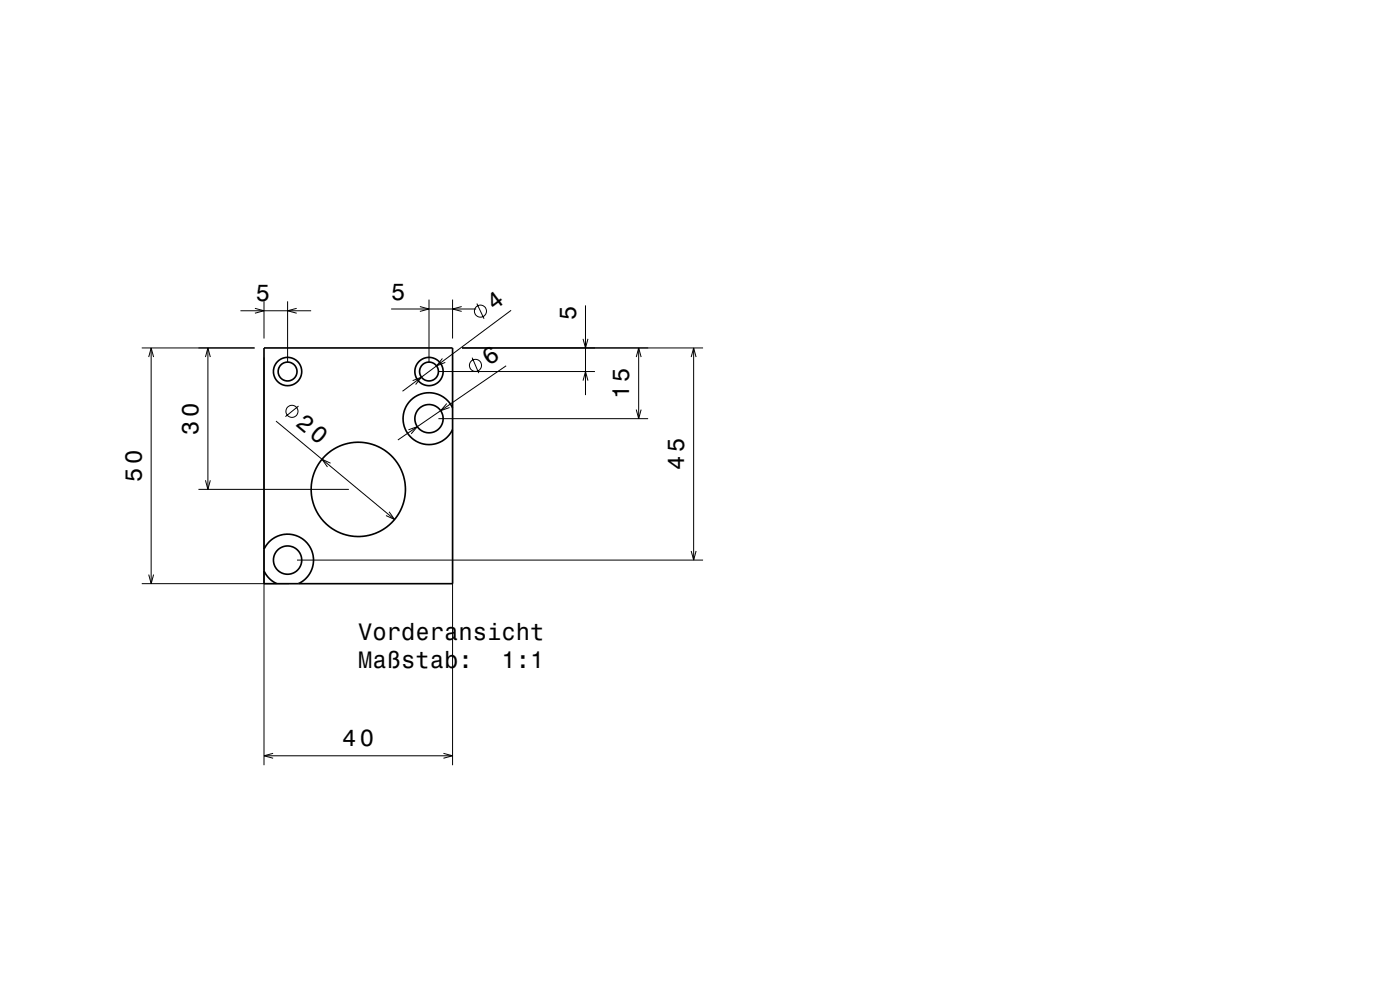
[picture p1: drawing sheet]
<svg xmlns="http://www.w3.org/2000/svg" width="297mm" height="210mm" viewBox="0 0 297 210" stroke-linecap="round" stroke-linejoin="round" font-family="sans-serif">
<g fill="none" stroke="#000" stroke-width=".21">
<path d="M30.1 73.8h23.9M31.5 75.7l.6-1.9 .5 1.9M32.1 73.8v50M43.6 75.7l.5-1.9 .5 1.9M44.1 73.8v30M51 65.9h15M54.1 65.4l1.9 .5-1.9 .5M56 63.9v7.9M56 75.8v86.5M61 63.9v12.9M62.9 65.4l-1.9 .5 1.9 .5M83 65.5h18"/>
<path d="M89.1 65l1.9 .5-1.9 .6M91 63.5v13.3M93 78.8h33.2M93.9 76l-1.3 1.6 1.9-.7M96 63.5v8.3M96 75.8v86.5M97.9 65l-1.9 .5 1.9 .6M98 73.8h51.2M100.2 75.9l1.4 3.2M101.2 64.4l1.5 3.2M107.4 77.6l-23 15.7M108.4 65.8l-23 17.2"/>
<path d="M123.7 71.9l.5 1.9 .5-1.9M124.2 64.8v19M135 75.7l.5-1.9 .5 1.9M135.5 73.8v15M146.6 75.7l.6-1.9 .5 1.9M147.2 73.8v45M58.6 89.3l25.1 20.9M63.3 86.1l-2.7 2.3M70.1 98.3l-1.8-.9 1.2 1.7M86.6 91.2l1.9-.7-1.3 1.5M87.5 80.7l1.9-.7-1.2 1.6M93 88.8h44.5"/>
<path d="M94.8 85.6l-1.3 1.5 1.9-.7M123.7 80.7l.5-1.9 .5 1.9M135 86.9l.5 1.9 .5-1.9M42.1 103.8h31.9M43.6 101.9l.5 1.9 .5-1.9M63 118.8h86.2M82.5 108.6l1.2 1.6-1.8-.8M146.6 116.9l.6 1.9 .5-1.9M30.1 123.8h31.2M31.5 121.9l.6 1.9 .5-1.9M57.9 159.8l-1.9 .5 1.9 .5M94.1 159.8l1.9 .5-1.9 .5"/>
<path d="M56 160.3h40"/>
<circle cx="100.9" cy="77.5" r="1.28"/>
<circle cx="101.9" cy="66" r="1.28"/>
<circle cx="61.9" cy="87.3" r="1.28"/>
</g>
<g fill="none" stroke="#000" stroke-width=".35">
<path d="M56 73.8h40v50h-40zM96 86.5a5.5 5.5 0 0 0-8.4-2 5.5 5.5 0 0 0 0 8.6 5.5 5.5 0 0 0 8.4-2M56 116.5a5.5 5.5 0 0 1 8.9-1.6 5.5 5.5 0 0 1-1.6 8.9M56 121.1a5.5 5.5 0 0 0 2.7 2.7"/>
<circle cx="61" cy="78.8" r="2"/>
<circle cx="61" cy="78.8" r="3"/>
<circle cx="91" cy="78.8" r="3"/>
<circle cx="91" cy="78.8" r="2"/>
<circle cx="91" cy="88.8" r="3"/>
<circle cx="61" cy="118.8" r="3"/>
<circle cx="76" cy="103.8" r="10"/>
</g>
<text font-size="5.1" x="62.6" y="90.1" transform="rotate(40 62.6 90.1)">20</text>
<g font-size="5">
<text x="54.2" y="63.9">5</text>
<text x="83" y="63.5">5</text>
<text x="104.8" y="66" transform="rotate(-37 104.8 66)">4</text>
<text x="122.2" y="67.8" transform="rotate(-90 122.2 67.8)">5</text>
<text x="103.7" y="77.7" transform="rotate(-35 103.7 77.7)">6</text>
<text x="133.5" y="84.7" transform="rotate(-90 133.5 84.7)">15</text>
<text x="42.1" y="92.2" transform="rotate(-90 42.1 92.2)">30</text>
<text x="145.2" y="99.7" transform="rotate(-90 145.2 99.7)">45</text>
<text x="30.1" y="102.2" transform="rotate(-90 30.1 102.2)">50</text>
<text x="76" y="135.7">Vorderansicht</text>
<text x="76" y="141.7">Maßstab:</text>
<text x="106.4" y="141.7">1:1</text>
<text x="72.6" y="158.3">40</text>
</g>
</svg>
